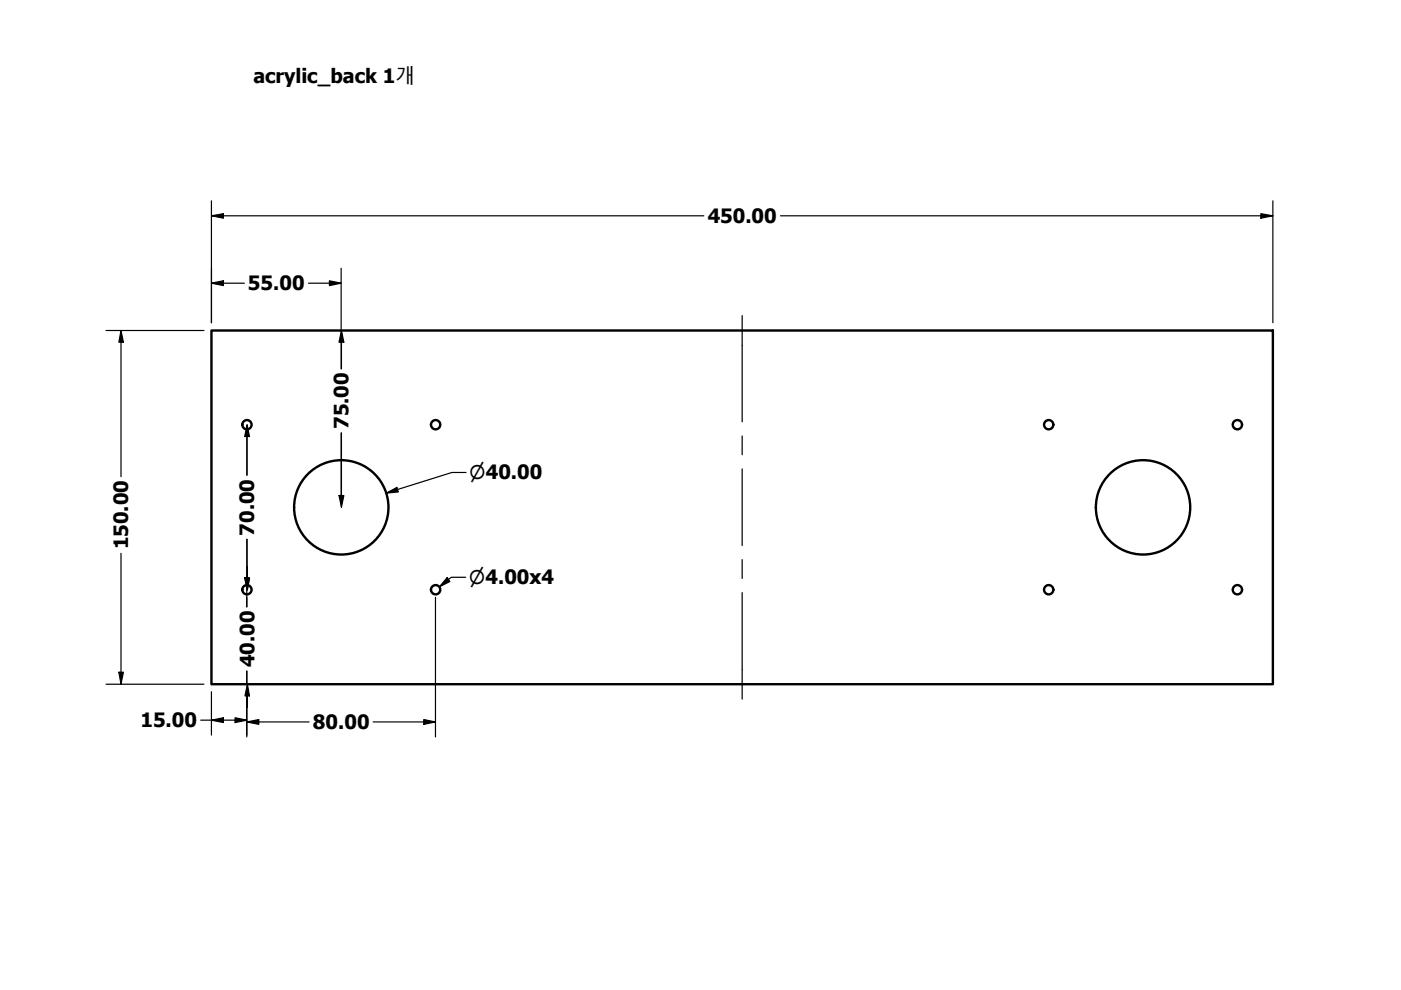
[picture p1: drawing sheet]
<svg xmlns="http://www.w3.org/2000/svg" width="297mm" height="210mm" viewBox="0 0 297 210" stroke-linecap="round" stroke-linejoin="round" font-family="sans-serif">
<!-- layer: Visible (ANSI) -->
<g fill="none" stroke="#000" stroke-width=".51">
<path d="M44.8 70.1h225.1v75h-225.1z"/>
<circle cx="52.4" cy="90" r=".98"/>
<circle cx="92.4" cy="90" r=".98"/>
<circle cx="222.3" cy="90" r=".98"/>
<circle cx="262.4" cy="90" r=".98"/>
<circle cx="72.4" cy="107.6" r="10"/>
<circle cx="242.3" cy="107.6" r="10"/>
<circle cx="52.4" cy="125" r=".98"/>
<circle cx="92.4" cy="125" r=".98"/>
<circle cx="222.3" cy="125" r=".98"/>
<circle cx="262.4" cy="125" r=".98"/>
</g>
<!-- layer: Dimension (ANSI) -->
<g fill="none" stroke="#000" stroke-width=".25">
<path d="M44.8 45.8l2.6-.5v1zM44.8 45.8h104.4M44.8 42.6v25.8M69.8 59.5l2.5 .5-2.5 .6zM72.3 56.9v13.2M165.5 45.8h104.4M267.3 45.3l2.6 .5-2.6 .5zM269.9 42.6v25.8M22.5 70.1h20.7M25.7 70.1l.5 2.5h-1zM25.7 70.1v31M44.8 60l2.6-.5v1.1z"/>
<path d="M44.8 60h7M65.4 60h6.9M72.3 72.4v5.8M72.4 70.1l.5 2.5h-1zM72.4 70.1v8.1M52.3 92.4v8.3M52.4 90.1l.5 2.5h-1zM52.4 90.1v10.6M72.3 91.8v13.3M72.4 91.8v15.7M25.7 117.3v27.8M52.3 114.3v8.4"/>
<path d="M52.4 114.3v10.8M71.9 105.1h1l-.5 2.4zM81.9 104.6l2.2-1.3 .4 1zM98.8 100.2h-3l-13.9 4.4M51.9 122.5h1l-.5 2.6zM51.9 122.5h1l-.4 2.6zM52.3 124.9v3.8M52.5 120.1v5M92.3 126.7v29.5M94.8 122.5l.6 .8-2.2 1.1zM98.7 122.4h-3l-2.5 2M22.5 145.1h20.7"/>
<path d="M25.2 142.5h1l-.5 2.6zM42.5 152.7h9.8M44.8 152.7l2.6-.5v1zM44.8 146.7v9.2M49.8 152.2l2.5 .5-2.5 .5zM52.3 153.1l2.6-.5v1zM52.3 153.1h13.2M52.3 142.3v2.8M52.3 147.4v8.8M52.5 145.1l.4 2.4h-1zM52.5 145.1v4.9M79.1 153.1h13.2"/>
<path d="M89.9 152.6l2.4 .5-2.4 .5z"/>
</g>
<g fill="#000">
<path d="M44.8 45.8l2.6-.5v1zM44.8 60l2.6-.5v1.1zM267.3 45.3l2.6 .5-2.6 .5zM25.7 70.1l.5 2.5h-1zM69.8 59.5l2.5 .5-2.5 .6zM72.4 70.1l.5 2.5h-1zM52.4 90.1l.5 2.5h-1zM71.9 105.1h1l-.5 2.4zM81.9 104.6l2.2-1.3 .4 1zM51.9 122.5h1l-.5 2.6zM51.9 122.5h1l-.4 2.6zM94.8 122.5l.6 .8-2.2 1.1z"/>
<path d="M25.2 142.5h1l-.5 2.6zM44.8 152.7l2.6-.5v1zM49.8 152.2l2.5 .5-2.5 .5zM52.5 145.1l.4 2.4h-1zM52.3 153.1l2.6-.5v1zM89.9 152.6l2.4 .5-2.4 .5z"/>
</g>
<!-- layer: Centerline (ANSI) -->
<path d="M157.4 66.9v22.5M157.4 92.4v4M157.4 99.4v16.3M157.4 118.7v4M157.4 125.6v22.6" fill="none" stroke="#000" stroke-width=".25"/>
<g font-size="4.2">
<text x="53.7" y="17.6">acrylic_back 1개</text>
<text x="150.1" y="47.3">450.00</text>
<text x="52.6" y="61.6">55.00</text>
<text x="73.9" y="91" transform="rotate(-90 73.9 91)">75.00</text>
<text x="53.9" y="113.6" transform="rotate(-90 53.9 113.6)">70.00</text>
<text x="27.2" y="116.5" transform="rotate(-90 27.2 116.5)">150.00</text>
<text x="54" y="141.4" transform="rotate(-90 54 141.4)">40.00</text>
<text x="29.8" y="154.2">15.00</text>
<text x="66.4" y="154.6">80.00</text>
</g>
<g font-size="3.9">
<text x="99.6" y="101.6">⌀40.00</text>
<text x="99.5" y="123.9">⌀4.00x4</text>
</g>
</svg>
